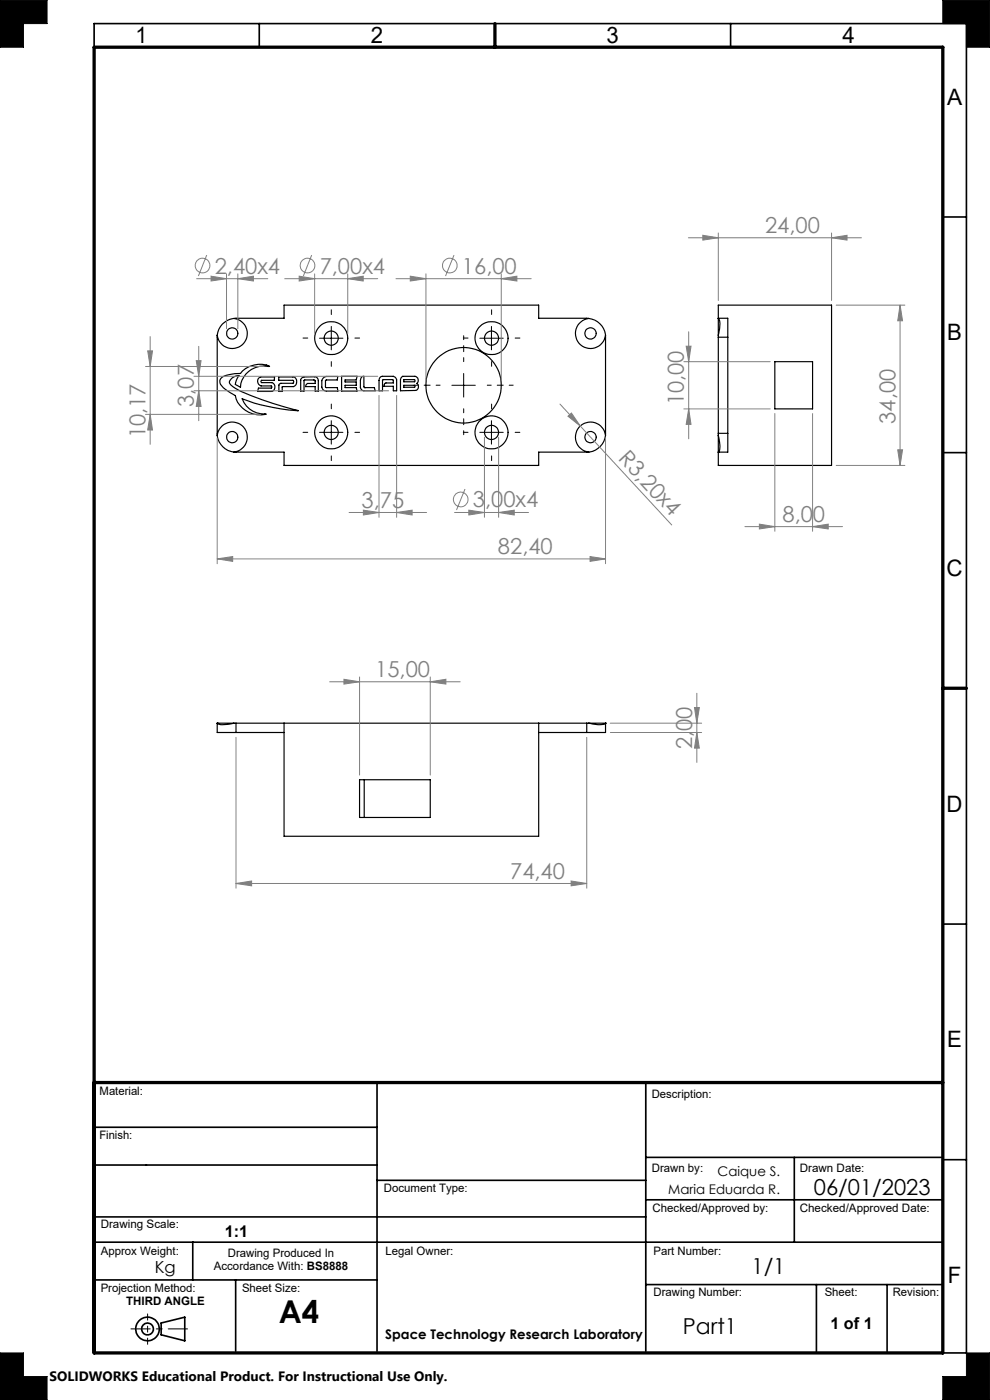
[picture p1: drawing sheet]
<svg xmlns="http://www.w3.org/2000/svg" width="210mm" height="297mm" viewBox="0 0 210 297" stroke-linecap="round" stroke-linejoin="round" font-family="sans-serif">
<g fill="none" stroke="#000" stroke-width=".25">
<path d="M46.1 71.1v21.3M49.6 67.6a3.2 3.2 0 0 1 2.9 3.3 3.2 3.2 0 0 1-3.1 3 3.2 3.2 0 0 1-3.3-2.8M49.6 67.6a4.1 4.1 0 0 0-3.5 3.5M49.6 67.6l10.7-.1v-2.8h54v2.8l10.6 .1M59.1 80h3a1.07 1.07 0 0 1 .8 1 1.07 1.07 0 0 1-.7 1h-2.3v1h-.7v-1.4l.2-.2 2.8-.1 .1-.4-.2-.2h-3zM72.5 79.8h3.2l-.1 .8h-2.4v.4h2.4v.7h-2.4v.5h2.4l.1 .8h-3.2zM76.8 79.9l.4-.1 .1 2.4h2.1l.2 .7h-2.4a.77 .77 0 0 1-.8-.7v-1.5zM85.2 80l.2-.2h2.6a.87 .87 0 0 1 .7 .7 .87 .87 0 0 1-.3 .8 .83 .83 0 0 1 .4 .9 .83 .83 0 0 1-.6 .6l-3.3 .1v-2.4zM124.9 67.6a3.2 3.2 0 0 0-2.8 3.3 3.2 3.2 0 0 0 3 3 3.2 3.2 0 0 0 3.3-2.8M124.9 67.6a4.1 4.1 0 0 1 3.5 3.5M128.4 71.1v21.3M152.4 67.5h2v4"/>
<path d="M152.4 67.6a4 4 0 0 1 0 3.3v.2M152.4 67.5v.1M152.4 71.1v.4M152.4 67.6v3.5M152.4 67.5v-2.8h24v34h-24v-2.8M152.4 71.5h2M152.4 71.5v20.4M154.4 71.5v20.4M164.4 76.7h8v10h-8zM46.1 92.4a3.2 3.2 0 0 1 3.3-2.9 3.2 3.2 0 0 1 3.1 3.1 3.2 3.2 0 0 1-2.9 3.3M46.1 92.4a4.1 4.1 0 0 0 3.5 3.5M46.8 80.3a5.5 5.5 0 0 1 4.2-1.1 5.3 5.3 0 0 1 6.2-1.5 5.1 5.1 0 0 0-6.2 4.5l-1.1-.6 .2-.9 .6-1a1.84 1.84 0 0 0-2 1.6l.3 .4a31.2 31.2 0 0 0 8.9 3.9l5.4 1.5a41.7 41.7 0 0 1-11.9-2.5 5 5 0 0 0 5.1 3.2 5.4 5.4 0 0 1-6.6-3.9 8.2 8.2 0 0 1-3.2-2.4l-.1-.8z"/>
<path d="M49.6 95.9h10.7v2.8h54v-2.8h10.6M54.8 80.3l.5-.3h2.9v.7h-2.7l-.1 .2 .1 .3h2.1a.99 .99 0 0 1 .7 .9 .99 .99 0 0 1-.7 .9h-3l.2-.7h2.7l.2-.1-.2-.3h-2.1a1.07 1.07 0 0 1-.6-1.6zM64 80.3l.5-.3 2.2-.1a.78 .78 0 0 1 .8 .8v2.3h-.6v-1h-2.1l.4-.7h1.7v-.6l-.2-.1h-2.2v2.4h-.7v-2.3zM68.5 80.2l.7-.3h2.4l-.1 .7-2.4 .1-.1 1.4 2.5 .1 .2 .8h-2.5a.96 .96 0 0 1-.9-.9v-1.4zM80.7 80l.4-.2h2.3a.88 .88 0 0 1 .7 .8v2.3h-.7v-1h-2l.3-.6 1.7-.1v-.5l-.1-.2-2.2 .1v2.3h-.7v-2.2zM85.7 81.7h2.2l.2 .3-.2 .2h-2.2zM85.7 80.5h2.2l.2 .3-.2 .2h-2.2zM128.4 92.4a3.2 3.2 0 0 0-3.3-2.9 3.2 3.2 0 0 0-3 3.1 3.2 3.2 0 0 0 2.8 3.3M128.4 92.4a4.1 4.1 0 0 1-3.5 3.5M152.4 92.4a4.7 4.7 0 0 1 0 3.5M152.4 92.4v3.5M152.4 91.9v.5"/>
<path d="M152.4 95.9h.1M152.4 91.9h2M154.4 91.9v4h-2M46.1 153.4v.1a4.9 4.9 0 0 0 3.5-.1M46.1 153.4h3.5M46.1 153.4v2h4M46.1 153.4h.1M49.6 153.4h.5M50.1 153.4h74.4M50.1 155.4h10.2M50.1 153.4v2M60.3 153.4v24h54v-24"/>
<path d="M114.3 155.4h10.2M124.5 153.4h.4M124.5 153.4v2M124.9 153.4a6.2 6.2 0 0 0 3.4 .2l.1-.2M124.9 153.4h3.5M128.4 153.4v2h-3.9M128.4 153.4h.1M76.3 165.4h15v8h-15zM77.3 165.4v8"/>
<circle cx="49.2" cy="70.7" r="1.2"/>
<circle cx="70.3" cy="71.7" r="1.5"/>
<circle cx="70.3" cy="71.7" r="3.5"/>
<circle cx="104.3" cy="71.7" r="1.5"/>
<circle cx="104.3" cy="71.7" r="3.5"/>
<circle cx="125.3" cy="70.7" r="1.2"/>
<circle cx="49.2" cy="92.7" r="1.2"/>
<circle cx="70.3" cy="91.7" r="1.5"/>
<circle cx="70.3" cy="91.7" r="3.5"/>
<circle cx="98.3" cy="81.7" r="8"/>
<circle cx="104.3" cy="91.7" r="1.5"/>
<circle cx="104.3" cy="91.7" r="3.5"/>
<circle cx="125.3" cy="92.7" r="1.2"/>
</g>
<g fill="none" stroke="#000" stroke-width=".35">
<path d="M20 10v-5h185v282h-5M55 5v5M155 5v5M200 46h5M200 96h5M200 196h5M20 239.1h60M80 229.7v57M137 229.7v57M20 258.2h117M20 247.2h60M80 250.4h57"/>
<path d="M137 254.5h63M137 245.5h63M168.5 245.5v18M200 246h5M20 271.5h60M20 263.5h180M40.9 263.5v8M50 271.5v15.2M137 272.5h63M173.2 272.5v14.5M188.2 272.5v14.5M34.2 280.7l5-1.3v5l-5-1.2z"/>
<circle cx="31.3" cy="281.9" r="1.25"/>
<circle cx="31.3" cy="281.9" r="2.5"/>
</g>
<path d="M27.8 281.9h12" fill="none" stroke="#000" stroke-width=".21" stroke-dasharray="15.2 1.3 1.3 1.3" stroke-dashoffset="11.1"/>
<path d="M31.3 278.7v6.5" fill="none" stroke="#000" stroke-width=".21" stroke-dasharray="15.2 1.3 1.3 1.3" stroke-dashoffset="13.9"/>
<g fill="none" stroke="#000" stroke-width=".21">
<path d="M0 0h10v5h-5v5h-5zM200 0h10v10h-5v-5h-5zM67.8 71.8h4.9M70.3 69.2v5M98.4 79.2v5M101.8 71.8h5M104.2 69.2v5M67.8 91.7h4.9M70.3 89.2v5M95.8 81.7h5M101.8 91.7h5M104.2 89.2v5"/>
<path d="M0 287h5v5h5v5h-10zM205 287h5v10h-10v-5h5z"/>
</g>
<path d="M20 10h180v277h-180zM105 5v5M200 146h5M20 229.7h180" fill="none" stroke="#000" stroke-width=".7"/>
<path d="M0 0v10h5v-5h5v-5zM0 287v10h10v-5h-5v-5zM205 287v5h-5v5h10v-10zM200 0v5h5v5h5v-10z" fill-rule="evenodd" fill="#000"/>
<g fill="none" stroke="#808080" stroke-width=".21">
<path d="M41.7 59.1h15.1M43.9 54.1l-1.8 4.5M44.8 58.6l3.2 .5-3.2 .5zM48 58.1v11.6M50.4 59.1l3.4-.5v1zM50.4 58.1v11.6M60.4 59.1h19.7M63.5 58.6l3.2 .5-3.2 .5zM66.1 54.1l-1.8 4.5M66.7 58.1v12.6M73.8 59.1l3.2-.5v1zM73.8 58.1v12.6"/>
<path d="M84 59.1h28.7M87 58.6l3.3 .5-3.3 .5zM90.3 58.1v22.6M96.3 54.1l-1.8 4.5M106.3 59.1l3.3-.5v1zM106.3 58.1v22.6M146 50.4h36.7M149.1 49.9l3.3 .5-3.3 .5zM152.4 49.4v14.3M176.4 50.4l3.3-.5v1zM176.4 49.4v14.3M30.9 77.7h25.1"/>
<path d="M31.3 74.4h1l-.4 3.3zM31.9 71.4v22.9M41.1 79.8h39M41.6 76.5h1.1l-.5 3.3zM42.2 73.5v15.7M145.1 76.7h18.3M145.6 73.4h1l-.5 3.3zM146.1 70.4v22.7M177.4 64.7h14.5M190.9 64.7l.6 3.3h-1.1zM190.9 64.7v34M30.9 87.9h24.5"/>
<path d="M31.9 87.9l.4 3.3h-1zM41.1 82.9h41.3M42.2 82.9l.5 3.3h-1.1zM46.1 92.9v26.7M80.4 83.9v25.8M84.1 83.9v25.8M102.8 92.7v17M105.8 92.7v17M118.8 85.7l4.3 4.7M120.5 88.3l.7-.7 1.9 2.8zM123.1 90.4l19.4 21M128.4 92.9v26.7"/>
<path d="M145.1 86.7h18.3M146.1 86.7l.5 3.3h-1zM164.4 87.7v25M172.4 87.7v25M177.4 98.7h14.5M190.4 95.4h1.1l-.6 3.3zM46.1 118.6l3.3-.5v1zM46.1 118.6h82.3M74 108.7h16.5M77.1 108.2l3.3 .5-3.3 .6zM84.1 108.7l3.3-.5v1.1zM96.4 108.7h15.7"/>
<path d="M98.6 103.7l-1.8 4.5M99.4 108.2l3.4 .5-3.4 .6zM105.8 108.7l3.3-.5v1.1zM125.2 118.1l3.2 .5-3.2 .5zM158 111.7h20.7M161.1 111.2l3.3 .5-3.3 .5zM172.4 111.7l3.3-.5v1zM50.1 156.4v32M69.9 144.6h27.7M73 144.1l3.3 .5-3.3 .5zM76.3 143.6v20.8M91.3 144.6l3.3-.5v1z"/>
<path d="M91.3 143.6v20.8M124.5 156.4v32M129.4 153.4h19.4M129.5 155.4h19.3M147.3 150.1h1l-.5 3.3zM147.8 155.4l.5 3.3h-1zM147.8 147.1v14.6M50.1 187.4l3.3-.5v1zM50.1 187.4h74.4M121.1 186.9l3.4 .5-3.4 .5z"/>
<circle cx="43" cy="56.3" r="1.55"/>
<circle cx="65.2" cy="56.3" r="1.55"/>
<circle cx="95.4" cy="56.3" r="1.55"/>
<circle cx="97.7" cy="106" r="1.55"/>
</g>
<path d="M98.4 76.7v-5.5M93.4 81.7h-5.5M98.4 86.7v5.5M103.4 81.7h5.5" fill="none" stroke="#000" stroke-width=".21" stroke-dasharray="15.2 1.3 1.3 1.3" stroke-dashoffset="14.4"/>
<g fill="none" stroke="#000" stroke-width=".21" stroke-dasharray="15.2 1.3 1.3 1.3">
<path d="M65.3 71.7h-1M70.3 66.7v-1M70.3 76.7v1M75.3 71.7h1M99.3 71.7h-1M104.3 66.7v-1M104.3 76.7v1M109.3 71.7h1M65.3 91.7h-1M70.3 86.7v-1M70.3 96.7v1M75.3 91.7h1"/>
<path d="M99.3 91.7h-1M104.3 86.7v-1M104.3 96.7v1M109.3 91.7h1"/>
</g>
<g fill="#808080">
<path d="M120.5 88.3l.7-.7 1.9 2.8z"/>
<path d="M91.3 144.6l3.3-.5v1zM73 144.1l3.3 .5-3.3 .5z"/>
<path d="M176.4 50.4l3.3-.5v1zM149.1 49.9l3.3 .5-3.3 .5z"/>
<path d="M87 58.6l3.3 .5-3.3 .5zM106.3 59.1l3.3-.5v1zM63.5 58.6l3.2 .5-3.2 .5zM73.8 59.1l3.2-.5v1zM44.8 58.6l3.2 .5-3.2 .5zM50.4 59.1l3.4-.5v1zM99.4 108.2l3.4 .5-3.4 .6zM105.8 108.7l3.3-.5v1.1zM161.1 111.2l3.3 .5-3.3 .5zM172.4 111.7l3.3-.5v1z"/>
<path d="M77.1 108.2l3.3 .5-3.3 .6zM84.1 108.7l3.3-.5v1.1z"/>
<path d="M147.8 155.4l.5 3.3h-1zM147.3 150.1h1l-.5 3.3z"/>
<path d="M41.6 76.5h1.1l-.5 3.3zM42.2 82.9l.5 3.3h-1.1zM31.3 74.4h1l-.4 3.3zM31.9 87.9l.4 3.3h-1zM190.9 64.7l.6 3.3h-1.1zM190.4 95.4h1.1l-.6 3.3zM145.6 73.4h1l-.5 3.3zM146.1 86.7l.5 3.3h-1z"/>
<path d="M50.1 187.4l3.3-.5v1zM121.1 186.9l3.4 .5-3.4 .5z"/>
<path d="M46.1 118.6l3.3-.5v1zM125.2 118.1l3.2 .5-3.2 .5z"/>
</g>
<text font-size="6.7" x="59.2" y="280.6">A4</text>
<g font-size="4.8">
<text x="28.7" y="9.2">1</text>
<text x="78.7" y="9.1">2</text>
<text x="128.7" y="9.2">3</text>
<text x="178.7" y="9.2">4</text>
<text x="200.9" y="22.2">A</text>
<text x="200.9" y="72.2">B</text>
<text x="200.8" y="122.2">C</text>
<text x="200.8" y="172.2">D</text>
<text x="200.9" y="222.2">E</text>
<text x="201.1" y="272.2">F</text>
</g>
<g font-size="4.7" fill="#808080">
<text x="162.3" y="49.4">24,00</text>
<text x="45.5" y="58">2,40x4</text>
<text x="67.8" y="58">7,00x4</text>
<text x="98" y="58">16,00</text>
<text x="41.1" y="86.3" transform="rotate(-90 41.1 86.3)">3,07</text>
<text x="145.1" y="86" transform="rotate(-90 145.1 86)">10,00</text>
<text x="189.9" y="89.9" transform="rotate(-90 189.9 89.9)">34,00</text>
<text x="30.9" y="93" transform="rotate(-90 30.9 93)">10,17</text>
<text x="131" y="97.5" transform="rotate(47 131 97.5)">R3,20x4</text>
<text x="76.7" y="107.7">3,75</text>
<text x="100.3" y="107.6">3,00x4</text>
<text x="166" y="110.7">8,00</text>
<text x="105.6" y="117.5">82,40</text>
<text x="79.6" y="143.6">15,00</text>
<text x="146.8" y="159" transform="rotate(-90 146.8 159)">2,00</text>
<text x="108.2" y="186.4">74,40</text>
</g>
<g font-size="4.7">
<text x="172.6" y="253.5">06/01/2023</text>
<text x="159.4" y="270.2">1/1</text>
<text x="144.8" y="283.1">Part1</text>
</g>
<text font-size="3.5" x="32.8" y="270.2">Kg</text>
<g font-size="3.4">
<text x="47.7" y="262.3">1:1</text>
<text x="176.2" y="281.9">1 of 1</text>
</g>
<text font-size="2.9" x="10.5" y="292.9">SOLIDWORKS Educational Product. For Instructional Use Only.</text>
<g font-size="2.8">
<text x="152.2" y="249.6">Caique S.</text>
<text x="141.7" y="253.4">Maria Eduarda R.</text>
<text x="81.7" y="284">Space Technology Research Laboratory</text>
</g>
<g font-size="2.5">
<text x="21.1" y="232.3">Material:</text>
<text x="138.3" y="233">Description:</text>
<text x="21.1" y="241.7">Finish:</text>
<text x="138.3" y="248.5">Drawn by:</text>
<text x="169.6" y="248.5">Drawn Date:</text>
<text x="81.4" y="252.9">Document Type:</text>
<text x="138.4" y="257.2">Checked/Approved by:</text>
<text x="169.6" y="257.2">Checked/Approved Date:</text>
<text x="21.4" y="260.6">Drawing Scale:</text>
<text x="21.4" y="266.2">Approx Weight:</text>
<text x="45.4" y="269.5">Accordance With: BS8888</text>
<text x="48.3" y="266.7">Drawing Produced In</text>
<text x="81.8" y="266.2">Legal Owner:</text>
<text x="138.6" y="266.2">Part Number:</text>
<text x="21.4" y="274.1">Projection Method:</text>
<text x="51.3" y="274">Sheet Size:</text>
<text x="138.6" y="274.9">Drawing Number:</text>
<text x="174.9" y="274.9">Sheet:</text>
<text x="189.4" y="274.9">Revision:</text>
<text x="26.8" y="276.9">THIRD ANGLE</text>
</g>
</svg>
